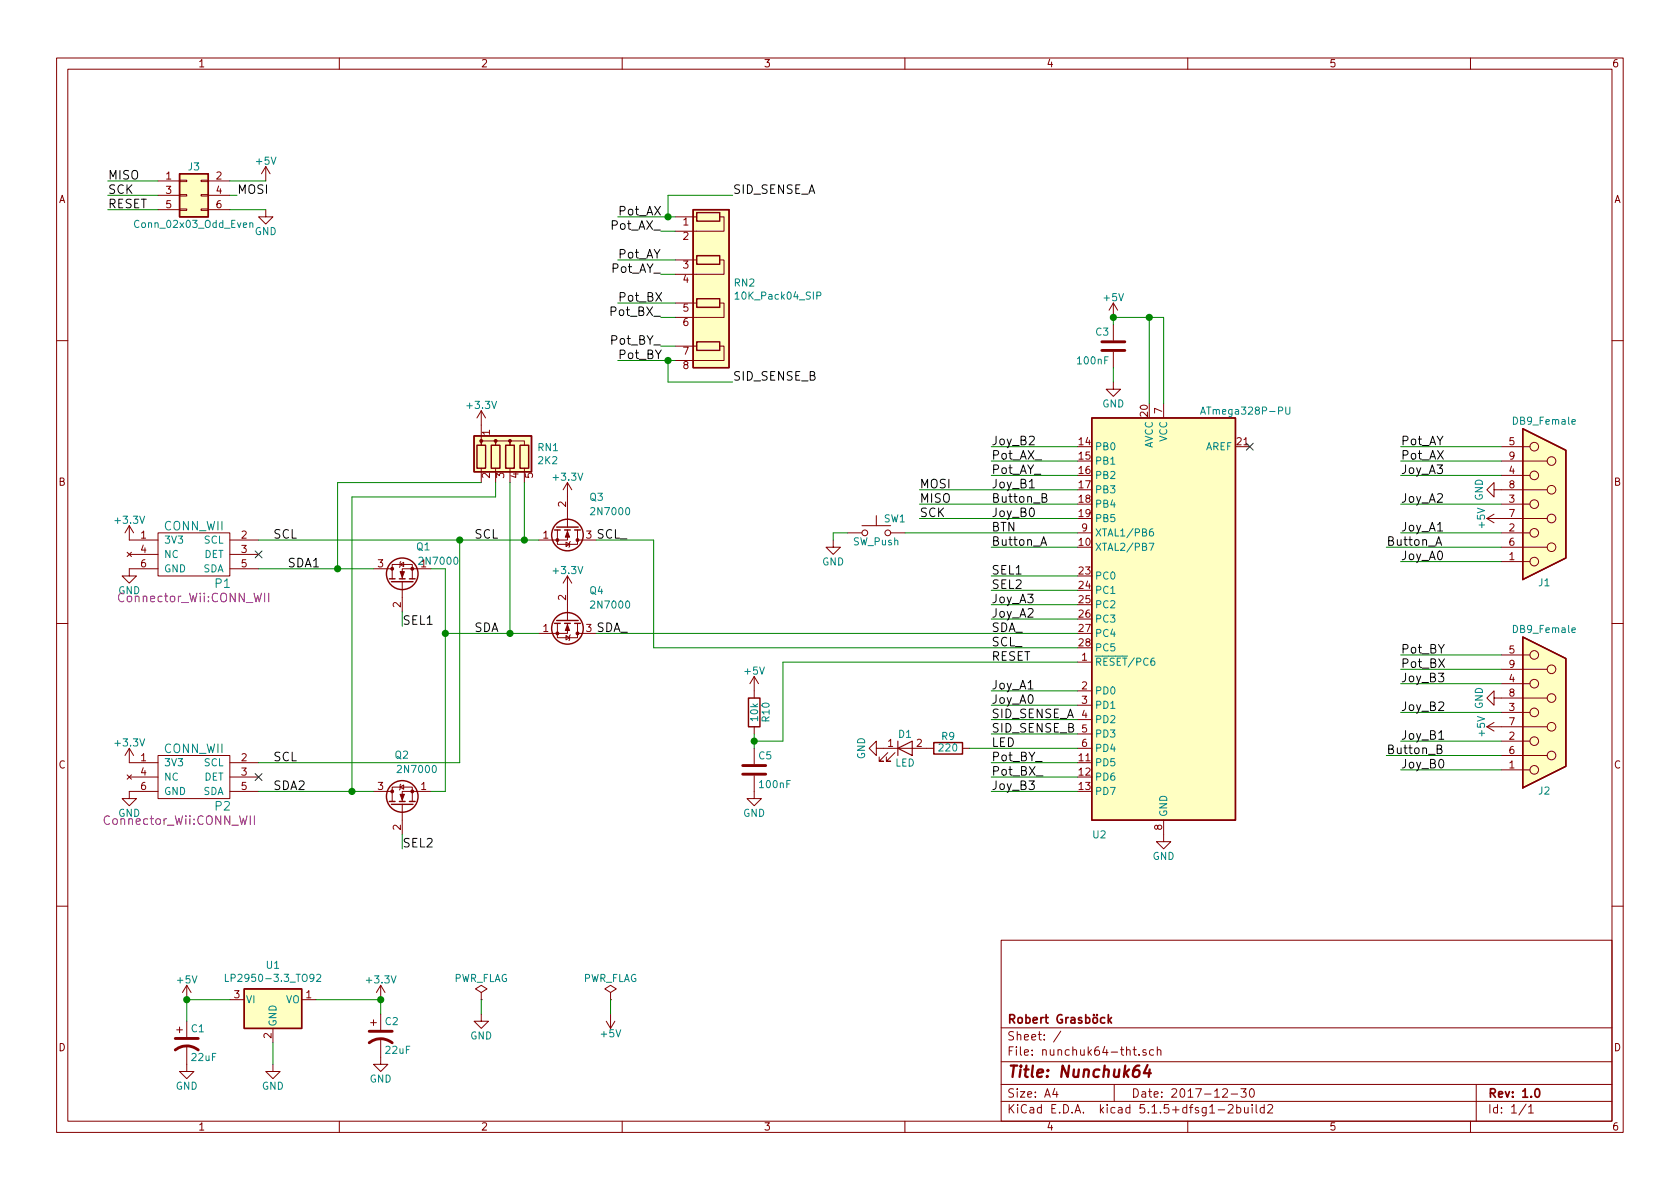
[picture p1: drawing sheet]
EESchema Schematic File Version 4
EELAYER 30 0
EELAYER END
$Descr A4 11693 8268
encoding utf-8
Sheet 1 1
Title "Nunchuk64"
Date "2017-12-30"
Rev "1.0"
Comp "Robert Grasböck"
Comment1 ""
Comment2 ""
Comment3 ""
Comment4 ""
$EndDescr
$Comp
L nunchuk64-rescue:DB9_Female-nunchuk64-rescue J1
U 1 1
P 10750 3500
F 0 "J1" H 10750 4050 50  0000 C CNN
F 1 "DB9_Female" H 10750 2925 50  0000 C CNN
F 2 "Connectors_DSub:DSUB-9_Female_EdgeMount_Pitch2.77mm" H 10750 3500 50  0001 C CNN
F 3 "" H 10750 3500 50  0001 C CNN
	1    10750 3500
	1    0    0    1   
$EndComp
$Comp
L nunchuk64-rescue:DB9_Female-nunchuk64-rescue J2
U 1 1
P 10750 4950
F 0 "J2" H 10750 5500 50  0000 C CNN
F 1 "DB9_Female" H 10750 4375 50  0000 C CNN
F 2 "Connectors_DSub:DSUB-9_Female_EdgeMount_Pitch2.77mm" H 10750 4950 50  0001 C CNN
F 3 "" H 10750 4950 50  0001 C CNN
	1    10750 4950
	1    0    0    1   
$EndComp
$Comp
L nunchuk64-rescue:CONN_WII-conn_wii P1
U 1 1
P 1350 3850
F 0 "P1" H 1550 3650 60  0000 C CNN
F 1 "CONN_WII" H 1350 4050 60  0000 C CNN
F 2 "Connector_Wii:CONN_WII" H 1350 3550 60  0000 C CNN
F 3 "" H 1100 3850 60  0000 C CNN
	1    1350 3850
	1    0    0    -1  
$EndComp
$Comp
L nunchuk64-rescue:CONN_WII-conn_wii P2
U 1 1
P 1350 5400
F 0 "P2" H 1550 5200 60  0000 C CNN
F 1 "CONN_WII" H 1350 5600 60  0000 C CNN
F 2 "Connector_Wii:CONN_WII" H 1250 5100 60  0000 C CNN
F 3 "" H 1100 5400 60  0000 C CNN
	1    1350 5400
	1    0    0    -1  
$EndComp
$Comp
L power:+5V #PWR01
U 1 1
P 1300 6950
F 0 "#PWR01" H 1300 6800 50  0001 C CNN
F 1 "+5V" H 1300 7090 50  0000 C CNN
F 2 "" H 1300 6950 50  0001 C CNN
F 3 "" H 1300 6950 50  0001 C CNN
	1    1300 6950
	1    0    0    -1  
$EndComp
$Comp
L power:GND #PWR02
U 1 1
P 3350 7050
F 0 "#PWR02" H 3350 6800 50  0001 C CNN
F 1 "GND" H 3350 6900 50  0000 C CNN
F 2 "" H 3350 7050 50  0001 C CNN
F 3 "" H 3350 7050 50  0001 C CNN
	1    3350 7050
	1    0    0    -1  
$EndComp
$Comp
L power:+3.3V #PWR03
U 1 1
P 2650 6950
F 0 "#PWR03" H 2650 6800 50  0001 C CNN
F 1 "+3.3V" H 2650 7090 50  0000 C CNN
F 2 "" H 2650 6950 50  0001 C CNN
F 3 "" H 2650 6950 50  0001 C CNN
	1    2650 6950
	1    0    0    -1  
$EndComp
$Comp
L power:GND #PWR04
U 1 1
P 1900 7400
F 0 "#PWR04" H 1900 7150 50  0001 C CNN
F 1 "GND" H 1900 7250 50  0000 C CNN
F 2 "" H 1900 7400 50  0001 C CNN
F 3 "" H 1900 7400 50  0001 C CNN
	1    1900 7400
	1    0    0    -1  
$EndComp
$Comp
L power:PWR_FLAG #FLG07
U 1 1
P 3350 6950
F 0 "#FLG07" H 3350 7025 50  0001 C CNN
F 1 "PWR_FLAG" H 3350 7100 50  0000 C CNN
F 2 "" H 3350 6950 50  0001 C CNN
F 3 "" H 3350 6950 50  0001 C CNN
	1    3350 6950
	1    0    0    -1  
$EndComp
$Comp
L power:PWR_FLAG #FLG08
U 1 1
P 4250 6950
F 0 "#FLG08" H 4250 7025 50  0001 C CNN
F 1 "PWR_FLAG" H 4250 7100 50  0000 C CNN
F 2 "" H 4250 6950 50  0001 C CNN
F 3 "" H 4250 6950 50  0001 C CNN
	1    4250 6950
	1    0    0    -1  
$EndComp
$Comp
L power:+5V #PWR09
U 1 1
P 4250 7050
F 0 "#PWR09" H 4250 6900 50  0001 C CNN
F 1 "+5V" H 4250 7190 50  0000 C CNN
F 2 "" H 4250 7050 50  0001 C CNN
F 3 "" H 4250 7050 50  0001 C CNN
	1    4250 7050
	-1   0    0    1   
$EndComp
$Comp
L power:GND #PWR010
U 1 1
P 10450 3400
F 0 "#PWR010" H 10450 3150 50  0001 C CNN
F 1 "GND" H 10450 3250 50  0000 C CNN
F 2 "" H 10450 3400 50  0001 C CNN
F 3 "" H 10450 3400 50  0001 C CNN
	1    10450 3400
	0    1    -1   0   
$EndComp
$Comp
L power:GND #PWR011
U 1 1
P 10450 4850
F 0 "#PWR011" H 10450 4600 50  0001 C CNN
F 1 "GND" H 10450 4700 50  0000 C CNN
F 2 "" H 10450 4850 50  0001 C CNN
F 3 "" H 10450 4850 50  0001 C CNN
	1    10450 4850
	0    1    -1   0   
$EndComp
$Comp
L power:+5V #PWR012
U 1 1
P 10450 3600
F 0 "#PWR012" H 10450 3450 50  0001 C CNN
F 1 "+5V" H 10450 3740 50  0000 C CNN
F 2 "" H 10450 3600 50  0001 C CNN
F 3 "" H 10450 3600 50  0001 C CNN
	1    10450 3600
	0    -1   1    0   
$EndComp
$Comp
L power:+5V #PWR013
U 1 1
P 10450 5050
F 0 "#PWR013" H 10450 4900 50  0001 C CNN
F 1 "+5V" H 10450 5190 50  0000 C CNN
F 2 "" H 10450 5050 50  0001 C CNN
F 3 "" H 10450 5050 50  0001 C CNN
	1    10450 5050
	0    -1   1    0   
$EndComp
Text Label 9750 3100 0    60   ~ 0
Pot_AY
Text Label 9750 3200 0    60   ~ 0
Pot_AX
Text Label 9750 3300 0    60   ~ 0
Joy_A3
Text Label 9750 3500 0    60   ~ 0
Joy_A2
Text Label 9750 3700 0    60   ~ 0
Joy_A1
Text Label 9650 3800 0    60   ~ 0
Button_A
Text Label 9750 3900 0    60   ~ 0
Joy_A0
Text Label 9750 4550 0    60   ~ 0
Pot_BY
Text Label 9750 4650 0    60   ~ 0
Pot_BX
Text Label 9750 4750 0    60   ~ 0
Joy_B3
Text Label 9750 4950 0    60   ~ 0
Joy_B2
Text Label 9750 5150 0    60   ~ 0
Joy_B1
Text Label 9650 5250 0    60   ~ 0
Button_B
Text Label 9750 5350 0    60   ~ 0
Joy_B0
$Comp
L power:GND #PWR014
U 1 1
P 900 3950
F 0 "#PWR014" H 900 3700 50  0001 C CNN
F 1 "GND" H 900 3800 50  0000 C CNN
F 2 "" H 900 3950 50  0001 C CNN
F 3 "" H 900 3950 50  0001 C CNN
	1    900  3950
	1    0    0    -1  
$EndComp
$Comp
L power:GND #PWR015
U 1 1
P 900 5500
F 0 "#PWR015" H 900 5250 50  0001 C CNN
F 1 "GND" H 900 5350 50  0000 C CNN
F 2 "" H 900 5500 50  0001 C CNN
F 3 "" H 900 5500 50  0001 C CNN
	1    900  5500
	1    0    0    -1  
$EndComp
$Comp
L power:+3.3V #PWR016
U 1 1
P 900 3750
F 0 "#PWR016" H 900 3600 50  0001 C CNN
F 1 "+3.3V" H 900 3890 50  0000 C CNN
F 2 "" H 900 3750 50  0001 C CNN
F 3 "" H 900 3750 50  0001 C CNN
	1    900  3750
	1    0    0    -1  
$EndComp
$Comp
L power:+3.3V #PWR017
U 1 1
P 900 5300
F 0 "#PWR017" H 900 5150 50  0001 C CNN
F 1 "+3.3V" H 900 5440 50  0000 C CNN
F 2 "" H 900 5300 50  0001 C CNN
F 3 "" H 900 5300 50  0001 C CNN
	1    900  5300
	1    0    0    -1  
$EndComp
NoConn ~ 1800 3850
NoConn ~ 1800 5400
Text Label 1900 5300 0    60   ~ 0
SCL
Text Label 1900 3750 0    60   ~ 0
SCL
Text Label 3300 3750 0    60   ~ 0
SCL
Text Label 4150 3750 0    60   ~ 0
SCL_
$Comp
L Transistor_FET:2N7000 Q1
U 1 1
P 2800 4050
F 0 "Q1" V 3050 3850 50  0000 L CNN
F 1 "2N7000" V 2950 3650 50  0000 L CNN
F 2 "Package_TO_SOT_THT:TO-92_Inline" H 3000 3975 50  0001 L CIN
F 3 "" H 2800 4050 50  0001 L CNN
	1    2800 4050
	0    -1   -1   0   
$EndComp
$Comp
L Transistor_FET:2N7000 Q2
U 1 1
P 2800 5600
F 0 "Q2" V 3150 5550 50  0000 L CNN
F 1 "2N7000" V 3050 5350 50  0000 L CNN
F 2 "Package_TO_SOT_THT:TO-92_Inline" H 3000 5525 50  0001 L CIN
F 3 "" H 2800 5600 50  0001 L CNN
	1    2800 5600
	0    -1   -1   0   
$EndComp
Text Label 2800 4350 0    60   ~ 0
SEL1
Text Label 2800 5900 0    60   ~ 0
SEL2
$Comp
L power:+3.3V #PWR020
U 1 1
P 3350 2950
F 0 "#PWR020" H 3350 2800 50  0001 C CNN
F 1 "+3.3V" H 3350 3090 50  0000 C CNN
F 2 "" H 3350 2950 50  0001 C CNN
F 3 "" H 3350 2950 50  0001 C CNN
	1    3350 2950
	1    0    0    -1  
$EndComp
Wire Wire Line
	1300 6950 1600 6950
Wire Wire Line
	3350 6950 3350 7050
Wire Wire Line
	4250 6950 4250 7050
Wire Wire Line
	2200 6950 2650 6950
Wire Wire Line
	10450 3100 9750 3100
Wire Wire Line
	10450 3200 9750 3200
Wire Wire Line
	10450 3300 9750 3300
Wire Wire Line
	10450 3500 9750 3500
Wire Wire Line
	10450 3700 9750 3700
Wire Wire Line
	10450 3800 9650 3800
Wire Wire Line
	10450 3900 9750 3900
Wire Wire Line
	10450 4550 9750 4550
Wire Wire Line
	10450 4650 9750 4650
Wire Wire Line
	10450 4750 9750 4750
Wire Wire Line
	10450 4950 9750 4950
Wire Wire Line
	10450 5150 9750 5150
Wire Wire Line
	10450 5250 9650 5250
Wire Wire Line
	10450 5350 9750 5350
Wire Wire Line
	3000 5500 3100 5500
Wire Wire Line
	2800 4250 2800 4350
Wire Wire Line
	2800 5800 2800 5900
Wire Wire Line
	3100 3950 3100 4400
$Comp
L power:GND #PWR021
U 1 1
P 1300 7400
F 0 "#PWR021" H 1300 7150 50  0001 C CNN
F 1 "GND" H 1300 7250 50  0000 C CNN
F 2 "" H 1300 7400 50  0001 C CNN
F 3 "" H 1300 7400 50  0001 C CNN
	1    1300 7400
	1    0    0    -1  
$EndComp
$Comp
L power:GND #PWR022
U 1 1
P 2650 7350
F 0 "#PWR022" H 2650 7100 50  0001 C CNN
F 1 "GND" H 2650 7200 50  0000 C CNN
F 2 "" H 2650 7350 50  0001 C CNN
F 3 "" H 2650 7350 50  0001 C CNN
	1    2650 7350
	1    0    0    -1  
$EndComp
Wire Wire Line
	1300 6950 1300 7100
Wire Wire Line
	2650 6950 2650 7050
Text Label 4300 1500 0    60   ~ 0
Pot_AX
Text Label 4300 1800 0    60   ~ 0
Pot_AY
Text Label 4300 2100 0    60   ~ 0
Pot_BX
Text Label 4300 2500 0    60   ~ 0
Pot_BY
Wire Wire Line
	4300 1500 4650 1500
Wire Wire Line
	4300 2100 4700 2100
Wire Wire Line
	4300 2500 4650 2500
Text Label 4600 1600 2    60   ~ 0
Pot_AX_
Text Label 4600 1900 2    60   ~ 0
Pot_AY_
Text Label 4600 2200 2    60   ~ 0
Pot_BX_
Text Label 4600 2400 2    60   ~ 0
Pot_BY_
Wire Wire Line
	4700 1600 4600 1600
Wire Wire Line
	4700 1900 4600 1900
Wire Wire Line
	4700 2400 4600 2400
Wire Wire Line
	4300 1800 4700 1800
Text Label 5100 1350 0    60   ~ 0
SID_SENSE_A
Text Label 5100 2650 0    60   ~ 0
SID_SENSE_B
Wire Wire Line
	4650 1350 5100 1350
Wire Wire Line
	4650 2500 4650 2650
Wire Wire Line
	4650 2650 5100 2650
Connection ~ 4650 2500
$Comp
L nunchuk64-rescue:Conn_02x03_Odd_Even-nunchuk64-rescue J3
U 1 1
P 1300 1350
F 0 "J3" H 1350 1550 50  0000 C CNN
F 1 "Conn_02x03_Odd_Even" H 1350 1150 50  0000 C CNN
F 2 "nunchuk_commodore:AVR-ISP-6-TH" H 1300 1350 50  0001 C CNN
F 3 "" H 1300 1350 50  0001 C CNN
	1    1300 1350
	1    0    0    -1  
$EndComp
Text Label 1650 1350 0    60   ~ 0
MOSI
Text Label 750  1450 0    60   ~ 0
RESET
Text Label 750  1350 0    60   ~ 0
SCK
Text Label 750  1250 0    60   ~ 0
MISO
$Comp
L power:+5V #PWR025
U 1 1
P 1850 1250
F 0 "#PWR025" H 1850 1100 50  0001 C CNN
F 1 "+5V" H 1850 1390 50  0000 C CNN
F 2 "" H 1850 1250 50  0001 C CNN
F 3 "" H 1850 1250 50  0001 C CNN
	1    1850 1250
	1    0    0    -1  
$EndComp
$Comp
L power:GND #PWR026
U 1 1
P 1850 1450
F 0 "#PWR026" H 1850 1200 50  0001 C CNN
F 1 "GND" H 1850 1300 50  0000 C CNN
F 2 "" H 1850 1450 50  0001 C CNN
F 3 "" H 1850 1450 50  0001 C CNN
	1    1850 1450
	1    0    0    -1  
$EndComp
Wire Wire Line
	750  1250 1100 1250
Wire Wire Line
	750  1350 1100 1350
Wire Wire Line
	750  1450 1100 1450
Wire Wire Line
	1600 1250 1850 1250
Wire Wire Line
	1600 1350 1650 1350
Wire Wire Line
	1600 1450 1850 1450
$Comp
L nunchuk64-rescue:CP1-nunchuk64-rescue C1
U 1 1
P 1300 7250
F 0 "C1" H 1325 7350 50  0000 L CNN
F 1 "22uF" H 1325 7150 50  0000 L CNN
F 2 "Capacitor_THT:CP_Radial_D5.0mm_P2.50mm" H 1300 7250 50  0001 C CNN
F 3 "" H 1300 7250 50  0001 C CNN
	1    1300 7250
	1    0    0    -1  
$EndComp
$Comp
L nunchuk64-rescue:CP1-nunchuk64-rescue C2
U 1 1
P 2650 7200
F 0 "C2" H 2675 7300 50  0000 L CNN
F 1 "22uF" H 2675 7100 50  0000 L CNN
F 2 "Capacitor_THT:CP_Radial_D5.0mm_P2.50mm" H 2650 7200 50  0001 C CNN
F 3 "" H 2650 7200 50  0001 C CNN
	1    2650 7200
	1    0    0    -1  
$EndComp
Text Label 2000 3950 0    60   ~ 0
SDA1
Text Label 1900 5500 0    60   ~ 0
SDA2
Wire Wire Line
	4650 1350 4650 1500
Connection ~ 4650 1500
$Comp
L nunchuk64-rescue:LED-nunchuk64-rescue D1
U 1 1
P 6300 5200
F 0 "D1" H 6300 5300 50  0000 C CNN
F 1 "LED" H 6300 5100 50  0000 C CNN
F 2 "LED_THT:LED_D3.0mm" H 6300 5200 50  0001 C CNN
F 3 "" H 6300 5200 50  0001 C CNN
	1    6300 5200
	1    0    0    -1  
$EndComp
$Comp
L nunchuk64-rescue:R-nunchuk64-rescue R9
U 1 1
P 6600 5200
F 0 "R9" V 6680 5200 50  0000 C CNN
F 1 "220" V 6600 5200 50  0000 C CNN
F 2 "Resistor_THT:R_Axial_DIN0207_L6.3mm_D2.5mm_P7.62mm_Horizontal" V 6530 5200 50  0001 C CNN
F 3 "" H 6600 5200 50  0001 C CNN
	1    6600 5200
	0    -1   -1   0   
$EndComp
$Comp
L nunchuk64-rescue:SW_Push-nunchuk64-rescue SW1
U 1 1
P 6100 3700
F 0 "SW1" H 6150 3800 50  0000 L CNN
F 1 "SW_Push" H 6100 3640 50  0000 C CNN
F 2 "Buttons_Switches_ThroughHole:SW_PUSH_6mm_h13mm" H 6100 3900 50  0001 C CNN
F 3 "" H 6100 3900 50  0001 C CNN
	1    6100 3700
	1    0    0    -1  
$EndComp
$Comp
L power:GND #PWR027
U 1 1
P 6150 5200
F 0 "#PWR027" H 6150 4950 50  0001 C CNN
F 1 "GND" H 6150 5050 50  0000 C CNN
F 2 "" H 6150 5200 50  0001 C CNN
F 3 "" H 6150 5200 50  0001 C CNN
	1    6150 5200
	0    1    1    0   
$EndComp
$Comp
L power:GND #PWR028
U 1 1
P 5800 3750
F 0 "#PWR028" H 5800 3500 50  0001 C CNN
F 1 "GND" H 5800 3600 50  0000 C CNN
F 2 "" H 5800 3750 50  0001 C CNN
F 3 "" H 5800 3750 50  0001 C CNN
	1    5800 3750
	1    0    0    -1  
$EndComp
Wire Wire Line
	5800 3750 5800 3700
$Comp
L nunchuk64-rescue:R-nunchuk64-rescue R10
U 1 1
P 5250 4950
F 0 "R10" V 5330 4950 50  0000 C CNN
F 1 "10k" V 5250 4950 50  0000 C CNN
F 2 "Resistor_THT:R_Axial_DIN0207_L6.3mm_D2.5mm_P7.62mm_Horizontal" V 5180 4950 50  0001 C CNN
F 3 "" H 5250 4950 50  0001 C CNN
	1    5250 4950
	1    0    0    -1  
$EndComp
$Comp
L nunchuk64-rescue:C-nunchuk64-rescue C5
U 1 1
P 5250 5350
F 0 "C5" H 5275 5450 50  0000 L CNN
F 1 "100nF" H 5275 5250 50  0000 L CNN
F 2 "Capacitor_THT:C_Disc_D5.0mm_W2.5mm_P5.00mm" H 5288 5200 50  0001 C CNN
F 3 "" H 5250 5350 50  0001 C CNN
	1    5250 5350
	1    0    0    -1  
$EndComp
$Comp
L power:+5V #PWR029
U 1 1
P 5250 4800
F 0 "#PWR029" H 5250 4650 50  0001 C CNN
F 1 "+5V" H 5250 4940 50  0000 C CNN
F 2 "" H 5250 4800 50  0001 C CNN
F 3 "" H 5250 4800 50  0001 C CNN
	1    5250 4800
	1    0    0    -1  
$EndComp
Wire Wire Line
	5250 5100 5250 5150
Connection ~ 5250 5150
Wire Wire Line
	4650 2500 4700 2500
Wire Wire Line
	4650 1500 4700 1500
Wire Wire Line
	5250 5150 5250 5200
Connection ~ 1300 6950
Connection ~ 2650 6950
Wire Wire Line
	5450 5150 5250 5150
$Comp
L power:GND #PWR0101
U 1 1
P 5250 5500
F 0 "#PWR0101" H 5250 5250 50  0001 C CNN
F 1 "GND" H 5250 5350 50  0000 C CNN
F 2 "" H 5250 5500 50  0001 C CNN
F 3 "" H 5250 5500 50  0001 C CNN
	1    5250 5500
	1    0    0    -1  
$EndComp
$Comp
L power:GND #PWR05
U 1 1
P 8100 5800
F 0 "#PWR05" H 8100 5550 50  0001 C CNN
F 1 "GND" H 8100 5650 50  0000 C CNN
F 2 "" H 8100 5800 50  0001 C CNN
F 3 "" H 8100 5800 50  0001 C CNN
	1    8100 5800
	-1   0    0    -1  
$EndComp
$Comp
L power:+5V #PWR06
U 1 1
P 7750 2200
F 0 "#PWR06" H 7750 2050 50  0001 C CNN
F 1 "+5V" H 7750 2340 50  0000 C CNN
F 2 "" H 7750 2200 50  0001 C CNN
F 3 "" H 7750 2200 50  0001 C CNN
	1    7750 2200
	-1   0    0    -1  
$EndComp
Text Label 6900 4500 0    60   ~ 0
SCL_
Text Label 6900 4400 0    60   ~ 0
SDA_
Text Label 6900 4000 0    60   ~ 0
SEL1
Text Label 6900 4100 0    60   ~ 0
SEL2
Text Label 6900 3200 0    60   ~ 0
Pot_AX_
Text Label 6900 3300 0    60   ~ 0
Pot_AY_
Wire Wire Line
	7750 2200 8000 2200
Wire Wire Line
	6900 4100 7500 4100
Wire Wire Line
	6900 4000 7500 4000
Wire Wire Line
	6900 5400 7500 5400
Wire Wire Line
	6900 5300 7500 5300
Text Label 6900 4900 0    60   ~ 0
Joy_A0
Text Label 6900 4800 0    60   ~ 0
Joy_A1
Text Label 6900 4300 0    60   ~ 0
Joy_A2
Text Label 6900 4200 0    60   ~ 0
Joy_A3
Text Label 6900 3800 0    60   ~ 0
Button_A
Wire Wire Line
	6900 4300 7500 4300
Wire Wire Line
	6900 5100 7500 5100
Wire Wire Line
	6900 5000 7500 5000
Text Label 6900 5400 0    60   ~ 0
Pot_BX_
Text Label 6900 5300 0    60   ~ 0
Pot_BY_
Wire Wire Line
	6900 3200 7500 3200
Wire Wire Line
	6900 3300 7500 3300
Text Label 6900 3600 0    60   ~ 0
Joy_B0
Text Label 6900 3400 0    60   ~ 0
Joy_B1
Text Label 6900 3100 0    60   ~ 0
Joy_B2
Text Label 6900 5500 0    60   ~ 0
Joy_B3
Text Label 6900 3500 0    60   ~ 0
Button_B
Wire Wire Line
	6400 3400 7500 3400
Wire Wire Line
	6400 3500 7500 3500
Wire Wire Line
	6400 3600 7500 3600
Wire Wire Line
	6900 5500 7500 5500
Wire Wire Line
	6900 3800 7500 3800
$Comp
L power:GND #PWR024
U 1 1
P 7750 2650
F 0 "#PWR024" H 7750 2400 50  0001 C CNN
F 1 "GND" H 7750 2500 50  0000 C CNN
F 2 "" H 7750 2650 50  0001 C CNN
F 3 "" H 7750 2650 50  0001 C CNN
	1    7750 2650
	-1   0    0    -1  
$EndComp
Wire Wire Line
	6900 3100 7500 3100
Wire Wire Line
	6900 4200 7500 4200
Text Label 6900 5000 0    60   ~ 0
SID_SENSE_A
Wire Wire Line
	6900 4800 7500 4800
Text Label 6900 5100 0    60   ~ 0
SID_SENSE_B
Wire Wire Line
	6900 4900 7500 4900
Text Label 6400 3400 0    60   ~ 0
MOSI
Text Label 6400 3500 0    60   ~ 0
MISO
Text Label 6900 4600 0    60   ~ 0
RESET
Text Label 6400 3600 0    60   ~ 0
SCK
Text Label 6900 3700 0    60   ~ 0
BTN
Text Label 6900 5200 0    60   ~ 0
LED
$Comp
L MCU_Microchip_ATmega:ATmega328P-PU U2
U 1 1
P 8100 4300
F 0 "U2" H 8600 2800 50  0000 R CNN
F 1 "ATmega328P-PU" H 7850 5750 50  0000 R CNN
F 2 "Package_DIP:DIP-28_W7.62mm" H 8100 4300 50  0001 C CIN
F 3 "http://ww1.microchip.com/downloads/en/DeviceDoc/ATmega328_P%20AVR%20MCU%20with%20picoPower%20Technology%20Data%20Sheet%2040001984A.pdf" H 8100 4300 50  0001 C CNN
	1    8100 4300
	-1   0    0    -1  
$EndComp
Wire Wire Line
	8000 2200 8000 2800
Wire Wire Line
	8100 2800 8100 2200
Wire Wire Line
	8100 2200 8000 2200
Connection ~ 8000 2200
NoConn ~ 8700 3100
Wire Wire Line
	3000 3950 3100 3950
$Comp
L power:+3.3V #PWR0102
U 1 1
P 3950 4100
F 0 "#PWR0102" H 3950 3950 50  0001 C CNN
F 1 "+3.3V" H 3950 4240 50  0000 C CNN
F 2 "" H 3950 4100 50  0001 C CNN
F 3 "" H 3950 4100 50  0001 C CNN
	1    3950 4100
	1    0    0    -1  
$EndComp
Text Label 3300 4400 0    60   ~ 0
SDA
Text Label 4150 4400 0    60   ~ 0
SDA_
Wire Wire Line
	5450 4600 5450 5150
Wire Wire Line
	6750 5200 7500 5200
Wire Wire Line
	6300 3700 7500 3700
Wire Wire Line
	5800 3700 5900 3700
Wire Wire Line
	5450 4600 7500 4600
$Comp
L Regulator_Linear:LP2950-3.3_TO92 U1
U 1 1
P 1900 6950
F 0 "U1" H 1900 7192 50  0000 C CNN
F 1 "LP2950-3.3_TO92" H 1900 7101 50  0000 C CNN
F 2 "Package_TO_SOT_THT:TO-92_Inline_Wide" H 1900 7175 50  0001 C CIN
F 3 "http://www.ti.com/lit/ds/symlink/lp2950-n.pdf" H 1900 6900 50  0001 C CNN
	1    1900 6950
	1    0    0    -1  
$EndComp
Wire Wire Line
	1900 7400 1900 7250
$Comp
L power:+3.3V #PWR0103
U 1 1
P 3950 3450
F 0 "#PWR0103" H 3950 3300 50  0001 C CNN
F 1 "+3.3V" H 3950 3590 50  0000 C CNN
F 2 "" H 3950 3450 50  0001 C CNN
F 3 "" H 3950 3450 50  0001 C CNN
	1    3950 3450
	1    0    0    -1  
$EndComp
$Comp
L Transistor_FET:2N7000 Q3
U 1 1
P 3950 3650
F 0 "Q3" V 3750 3800 50  0000 L CNN
F 1 "2N7000" V 3850 3800 50  0000 L CNN
F 2 "Package_TO_SOT_THT:TO-92_Inline" H 4150 3575 50  0001 L CIN
F 3 "" H 3950 3650 50  0001 L CNN
	1    3950 3650
	0    1    1    0   
$EndComp
$Comp
L Transistor_FET:2N7000 Q4
U 1 1
P 3950 4300
F 0 "Q4" V 3750 4450 50  0000 L CNN
F 1 "2N7000" V 3850 4450 50  0000 L CNN
F 2 "Package_TO_SOT_THT:TO-92_Inline" H 4150 4225 50  0001 L CIN
F 3 "" H 3950 4300 50  0001 L CNN
	1    3950 4300
	0    1    1    0   
$EndComp
Wire Wire Line
	1800 3750 3200 3750
Wire Wire Line
	1800 5300 3200 5300
$Comp
L Device:R_Network04 RN1
U 1 1
P 3550 3150
F 0 "RN1" H 3738 3196 50  0000 L CNN
F 1 "2K2" H 3738 3105 50  0000 L CNN
F 2 "Resistor_THT:R_Array_SIP5" V 3825 3150 50  0001 C CNN
F 3 "http://www.vishay.com/docs/31509/csc.pdf" H 3550 3150 50  0001 C CNN
	1    3550 3150
	1    0    0    -1  
$EndComp
Connection ~ 3200 3750
Wire Wire Line
	3200 3750 3200 5300
Connection ~ 3100 4400
Wire Wire Line
	3100 4400 3100 5500
Wire Wire Line
	4150 4400 7500 4400
Wire Wire Line
	7500 4500 4550 4500
Wire Wire Line
	4550 4500 4550 3750
Wire Wire Line
	4550 3750 4150 3750
Wire Wire Line
	1800 3950 2350 3950
Wire Wire Line
	3200 3750 3650 3750
Wire Wire Line
	3100 4400 3550 4400
Wire Wire Line
	3650 3350 3650 3750
Connection ~ 3650 3750
Wire Wire Line
	3650 3750 3750 3750
Wire Wire Line
	3550 3350 3550 4400
Connection ~ 3550 4400
Wire Wire Line
	3550 4400 3750 4400
Wire Wire Line
	3350 3350 2350 3350
Wire Wire Line
	2350 3350 2350 3950
Connection ~ 2350 3950
Wire Wire Line
	2350 3950 2600 3950
Wire Wire Line
	1800 5500 2450 5500
Wire Wire Line
	3450 3350 3450 3450
Wire Wire Line
	3450 3450 2450 3450
Wire Wire Line
	2450 3450 2450 5500
Connection ~ 2450 5500
Wire Wire Line
	2450 5500 2600 5500
Wire Wire Line
	4700 2200 4600 2200
$Comp
L Device:R_Pack04_SIP RN2
U 1 1
P 4900 2000
F 0 "RN2" V 4858 2205 50  0000 L CNN
F 1 "10K_Pack04_SIP" V 4949 2205 50  0000 L CNN
F 2 "Resistor_THT:R_Array_SIP8" V 5575 2000 50  0001 C CNN
F 3 "http://www.vishay.com/docs/31509/csc.pdf" H 4900 2000 50  0001 C CNN
	1    4900 2000
	0    1    1    0   
$EndComp
$Comp
L nunchuk64-rescue:C-nunchuk64-rescue C3
U 1 1
P 7750 2400
F 0 "C3" H 7775 2500 50  0000 L CNN
F 1 "100nF" H 7775 2300 50  0000 L CNN
F 2 "Capacitor_THT:C_Disc_D5.0mm_W2.5mm_P5.00mm" H 7788 2250 50  0001 C CNN
F 3 "" H 7750 2400 50  0001 C CNN
	1    7750 2400
	-1   0    0    -1  
$EndComp
Wire Wire Line
	7750 2250 7750 2200
Connection ~ 7750 2200
Wire Wire Line
	7750 2650 7750 2550
$EndSCHEMATC
